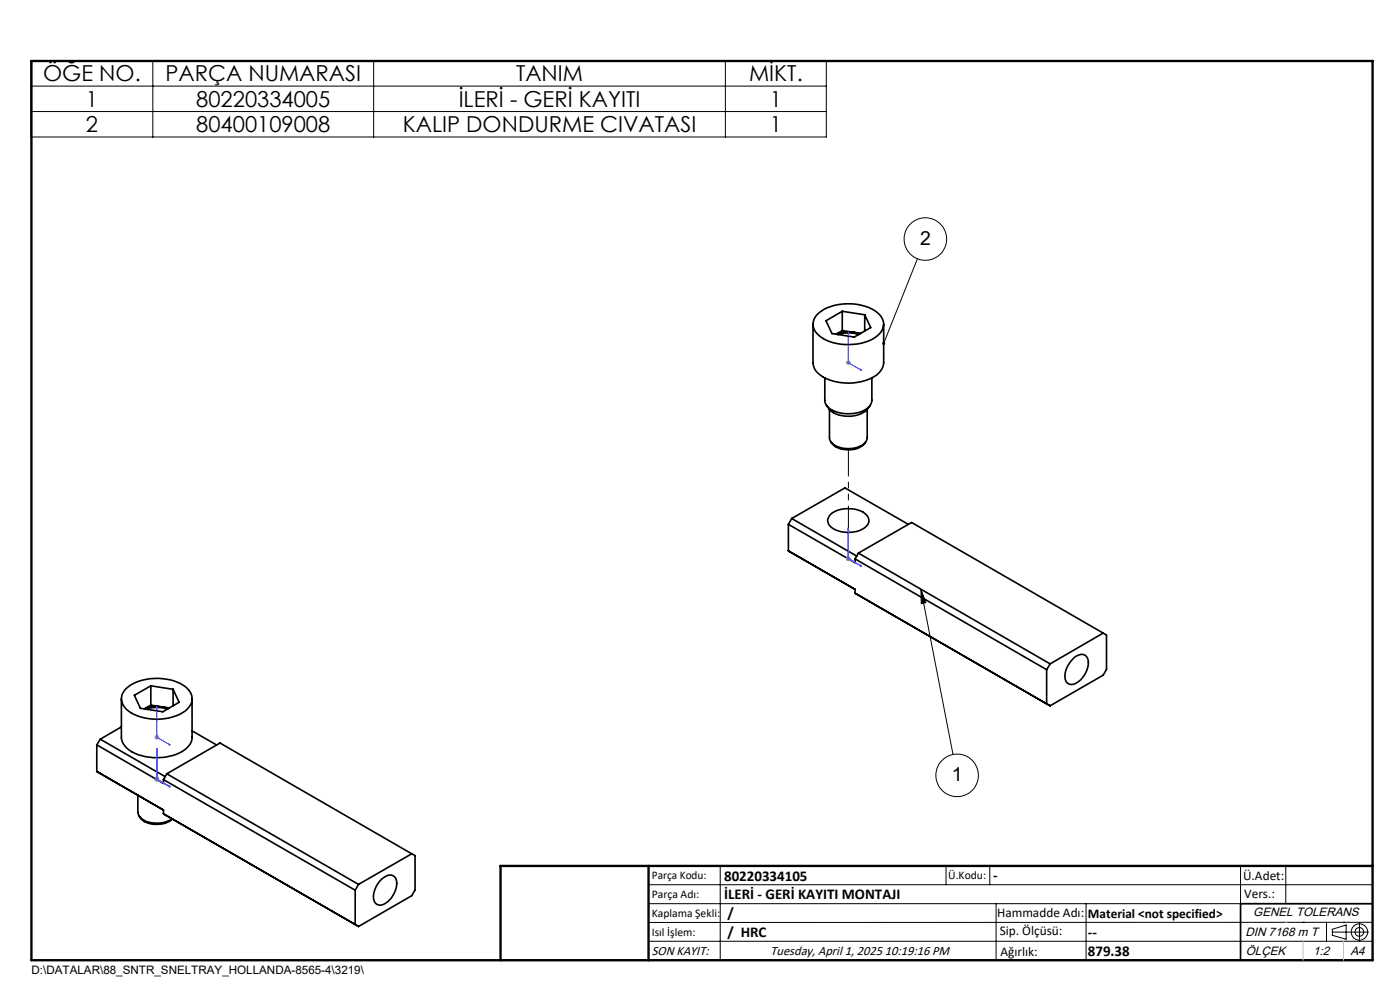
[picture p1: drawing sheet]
<svg xmlns="http://www.w3.org/2000/svg" width="297mm" height="210mm" viewBox="0 0 297 210" stroke-linecap="round" stroke-linejoin="round" font-family="sans-serif">
<g fill="none" stroke="#000" stroke-width=".35">
<path d="M172.5 68.8v8.1a4 4 0 0 0 2.8 3.4 11.1 11.1 0 0 0 11.1-1.2 3.4 3.4 0 0 0 1.1-2.2v-8.1M173.7 66.4a11 11 0 0 1 12.4-.1 2.97 2.97 0 0 1-.1 5.1 11.4 11.4 0 0 1-11.9 .1 3 3 0 0 1-.4-5.1zM177.7 71a7.1 7.1 0 0 1 4.5 0M178.7 70.1l-1.3 .8 2-.5 1.7 .1M178.7 66l4.7 .8M178.7 66l-3.5 2 1.3 2.8 4.7 .7 3.5-2-1.3-2.7M178.7 66v4.1M178.7 70.1l2.4 .4M181.1 70.5l1.3 .3M181.1 70.5l1.5 .2M183.4 66.8v3.4M175 80.2v4.7a3 3 0 0 0 2.6 2.5 6.9 6.9 0 0 0 7-1.4l.4-1.1v-4.7"/>
<path d="M175.3 86a5.6 5.6 0 0 0 6.5 2.1l1.5-.7 1.3-1.4M176 86.8v6a2.91 2.91 0 0 0 2.7 2.3 5 5 0 0 0 5.1-1.5l.2-.8v-6M176.2 93.7a4.8 4.8 0 0 0 5.6 1.5l1.3-.7 .6-.8M167.3 111.2l14.1 8.2v-.8M167.3 116.9l14.1 8.1v.8M167.3 111.2v5.7M167.3 116.9l.7 .4M168 110l13.8 8M168 110l-.7 1.2M168 110l11.2-6.5 13.5 7.7M176.2 109.1a6.4 6.4 0 0 1 7.6 .1 1.73 1.73 0 0 1-.5 2.9 6.4 6.4 0 0 1-7.2-.5 1.64 1.64 0 0 1 .1-2.5zM181.4 118.6l40.6 23.5"/>
<path d="M182.1 117.3l40.7 23.5M182.1 117.3l-.7 1.3M182.1 117.3l11.3-6.5 40.6 23.5M181.4 125.8l41.4 23.9M181.4 125.8l.7 .5M227.7 139.7l.8-.6a1.51 1.51 0 0 1 1.7-.1 1.51 1.51 0 0 1 .7 1.6 5.2 5.2 0 0 1-3.2 4.6 1.52 1.52 0 0 1-1.8-2l.4-1.6zM234 134.3l-11.2 6.5M234 134.3l.7 .4v7.3l-.7 1.2-11.2 6.5M20.5 158l14.2 8.2v-.8M20.5 158v5.6M21.3 156.8l13.7 7.9M21.3 156.8l-.8 1.2"/>
<path d="M25.8 148.2v8.2a4.2 4.2 0 0 0 2.8 3.4 11.6 11.6 0 0 0 10.7-.8l.4-.4a2.86 2.86 0 0 0 1-2.2v-8.2M25.8 154.2l-4.5 2.6M26.6 146.3a10.8 10.8 0 0 1 11-1.6 4.2 4.2 0 0 1 3.1 3.8 5 5 0 0 1-4 3.6 11.1 11.1 0 0 1-9.8-1.6 2.87 2.87 0 0 1-.3-4.2zM31 150.4a7 7 0 0 1 4.5 0M32 145.5l4.7 .7M32 145.5l-3.5 2 1.3 2.7 4.7 .8 3.5-2-1.3-2.8M32 145.5v4.1M32 149.6l-1.4 .7M32 149.6l2.4 .4M34.4 150l-1.7-.1-1.1 .1-.9 .4M34.4 150l1.3 .3M34.4 150l1.5 .2"/>
<path d="M36.7 146.2v3.5M40.7 155l5.3 3M222 142.1v7.2l.8 .4M222.8 140.8l-.8 1.3M20.5 163.6l14.2 8.2v.8M20.5 163.6l.8 .5M29.2 168.7v3.6a2.94 2.94 0 0 0 2.8 2.2 5.9 5.9 0 0 0 4.5-.8M29.6 173.2a4.2 4.2 0 0 0 4.3 1.6l1.2-.2 .9-.4 .6-.5M34.7 165.4l40.7 23.4M34.7 172.6l41.4 23.9M34.7 172.6l.7 .4M35.4 164.1l40.7 23.5"/>
<path d="M35.4 164.1l-.7 1.3M35.4 164.1l11.3-6.5 40.6 23.5M75.4 188.8v7.3l.7 .4M76.1 187.6l-.7 1.2M81 186.5l.4-.3a1.58 1.58 0 0 1 1.9-.5 1.58 1.58 0 0 1 .9 1.7 4.8 4.8 0 0 1-3.6 4.6 1.8 1.8 0 0 1-1.3-2.5l.6-1.7zM87.3 181.1l-11.2 6.5M87.3 181.1l.8 .4v7.3l-.8 1.2-11.2 6.5M291.2 191.7h-28v12M106.2 203.7h185"/>
</g>
<path d="M180 95.4v17.5" fill="none" stroke="#000" stroke-width=".21" stroke-dasharray="6.3 1.3 1.3 1.3 1.3 1.3" stroke-dashoffset=".8"/>
<g fill="none" stroke="#000" stroke-width=".21">
<path d="M6.6 12.9h168.7v16.2h-168.7zM6.6 18.3h168.7M32.4 12.9v16.2M79.3 12.9v16.2M153.9 12.9v16.2M6.6 23.7h168.7M194.6 54.9l-7.1 17.9M195.4 125l1 2.8-1 .2zM195.4 125l6.8 35M137.6 187.7h153.6M137.6 191.7h153.6M137.6 199.7h153.6"/>
<path d="M152.8 183.7v20M200.7 183.7v4M210 183.7v4M211.3 191.7v12M230.4 191.7v12M263.2 183.7v20M272.8 183.7v8M276.4 195.6h.1M281.4 195.6v4.1M282.6 197.7h7.8M282.6 197.1l3-.9v3l-3-.8zM285 195.6h.1"/>
<path d="M288.4 195.8v3.8M291.2 195.6l-153.6 .1"/>
<circle cx="196.3" cy="50.7" r="4.5"/>
<circle cx="203.1" cy="164.5" r="4.5"/>
<circle cx="288.4" cy="197.7" r="1.74"/>
<circle cx="288.4" cy="197.7" r=".93"/>
</g>
<path d="M180 70.4v.4l-.1-.1zM180 70.4v6.5l2.8 1.7M182.5 78.3l.3 .3-.3-.1zM180 112v.4l-.1-.2zM180 112v6.5l2.8 1.6M182.5 119.9l.3 .2-.3-.1zM33.3 158.8v.3h-.1zM33.3 149.9v.3h-.1zM33.3 158.8v6.5l2.8 1.6M33.3 149.9v6.5l2.8 1.6M35.8 157.8l.3 .2-.3-.1zM35.8 166.7l.3 .2h-.3z" fill="none" stroke="#00f" stroke-width=".21"/>
<g fill="none" stroke="#808080" stroke-width=".21">
<path d="M179.5 76.9h1M179.6 76.6l.7 .7M180 76.4v1M180.3 76.6l-.7 .7M179.5 118.5h1M179.6 118.1l.7 .7M180 118v1M180.3 118.1l-.7 .7M32.8 156.4h1M32.9 156l.7 .7M33.3 155.9v1M33.6 156l-.7 .7"/>
<path d="M32.8 165.3h1M32.9 165l.7 .7M33.3 164.8v1M33.6 165l-.7 .7"/>
</g>
<path d="M6.7 12.9h284.5v190.8h-284.5zM137.6 183.7v20M291.2 183.7h-185v20" fill="none" stroke="#000" stroke-width=".5"/>
<path d="M272.8 195.6h.1M276.4 199.7v4M285 199.7v4" fill="none" stroke="#c0c0c0" stroke-width=".21"/>
<path d="M187.3 72.6v.5l.2-.3-.2 .4a.33 .33 0 0 0 .5-.4 .33 .33 0 0 0-.5-.2zM195.4 125l1 2.8-1 .2z" fill="#000"/>
<path d="M35.8 166.7l.3 .2h-.3zM33.3 158.8v.3h-.1zM35.8 166.7l.3 .2h-.3zM33.3 158.8v.3h-.1zM35.8 157.8l.3 .2-.3-.1zM33.3 149.9v.3h-.1zM182.5 119.9l.3 .2-.3-.1zM180 112v.4l-.1-.2zM182.5 119.9l.3 .2-.3-.1zM180 112v.4l-.1-.2zM182.5 78.3l.3 .3-.3-.1zM180 70.4v.4l-.1-.1z" fill="#00f"/>
<g font-size="4.7">
<text x="9.1" y="17.3">ÖĞE NO.</text>
<text x="35.1" y="17.3">PARÇA NUMARASI</text>
<text x="109.5" y="17.3">TANIM</text>
<text x="158.9" y="17.3">MİKT.</text>
<text x="18.2" y="22.6">1</text>
<text x="41.6" y="22.6">80220334005</text>
<text x="97.3" y="22.6">İLERİ - GERİ KAYITI</text>
<text x="163.3" y="22.6">1</text>
<text x="18.2" y="28">2</text>
<text x="41.6" y="28">80400109008</text>
<text x="85.4" y="28">KALIP DONDURME CIVATASI</text>
<text x="163.3" y="28">1</text>
</g>
<g font-size="4.1">
<text x="195.2" y="52">2</text>
<text x="201.9" y="165.7">1</text>
</g>
<g font-size="3.2">
<text x="153.6" y="190.8">İLERİ - GERİ KAYITI MONTAJI</text>
<text x="153.6" y="186.8">80220334105</text>
<text x="210.7" y="186.6">-</text>
<text x="154.3" y="194.8">/</text>
<text x="154.3" y="198.8">/ HRC</text>
<text x="230.8" y="198.7">--</text>
<text x="230.8" y="202.8">879.38</text>
</g>
<g font-size="2.8">
<text x="263.7" y="186.7">Ü.Adet:</text>
<text x="263.9" y="190.5">Vers.:</text>
<text x="211.5" y="194.5">Hammadde Adı:</text>
<text x="230.8" y="194.7">Material &lt;not specified&gt;</text>
<text x="138.3" y="202.6">SON KAYIT:</text>
<text x="163.5" y="202.6">Tuesday, April 1, 2025 10:19:16 PM</text>
<text x="212.1" y="198.4">Sip. Ölçüsü:</text>
<text x="212.2" y="202.7">Ağırlık:</text>
</g>
<g font-size="2.6">
<text x="265.9" y="194.4">GENEL TOLERANS</text>
<text x="264.2" y="198.5">DIN 7168 m T</text>
<text x="264.3" y="202.6">ÖLÇEK</text>
<text x="278.5" y="202.6">1:2</text>
<text x="286.5" y="202.6">A4</text>
</g>
<g font-size="2.5">
<text x="138.3" y="186.4">Parça Kodu:</text>
<text x="138.3" y="190.5">Parça Adı:</text>
<text x="201.2" y="186.5">Ü.Kodu:</text>
<text x="138.3" y="194.5">Kaplama Şekli:</text>
<text x="138.3" y="198.6">Isıl İşlem:</text>
<text x="6.7" y="206.7">D:\DATALAR\88_SNTR_SNELTRAY_HOLLANDA-8565-4\3219\</text>
</g>
</svg>
